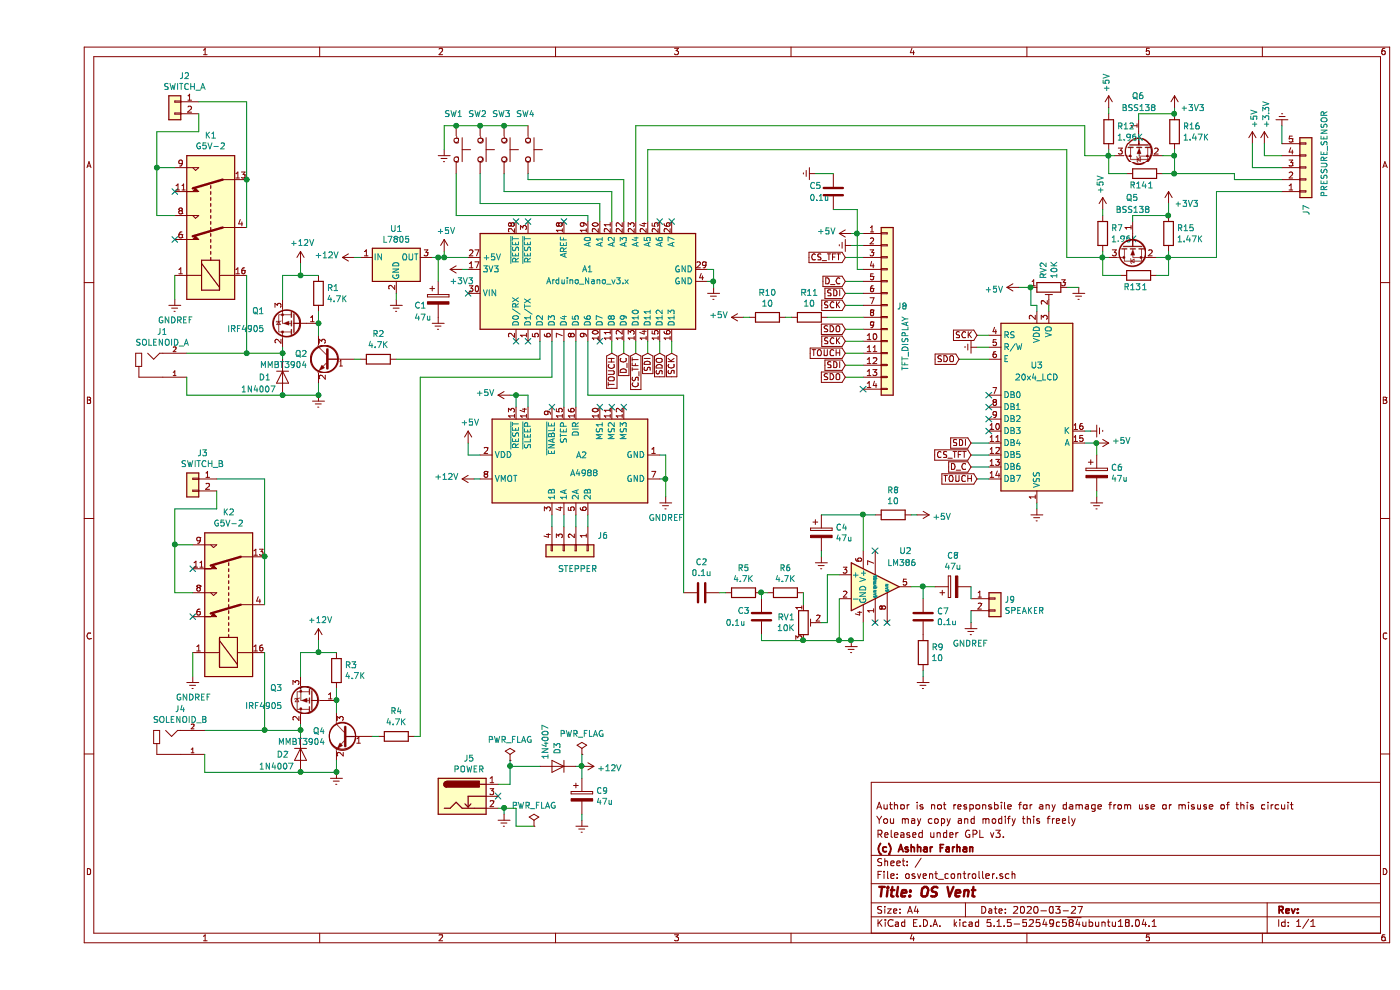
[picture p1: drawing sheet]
EESchema Schematic File Version 4
EELAYER 30 0
EELAYER END
$Descr A4 11693 8268
encoding utf-8
Sheet 1 1
Title "OS Vent"
Date "2020-03-27"
Rev ""
Comp "(c) Ashhar Farhan"
Comment1 "Released under GPL v3."
Comment2 "You may copy and modify this freely"
Comment3 "Author is not responsbile for any damage from use or misuse of this circuit"
Comment4 ""
$EndDescr
$Comp
L MCU_Module:Arduino_Nano_v3.x A1
U 1 1
P 4600 2350
F 0 "A1" V 4700 2400 50  0000 R CNN
F 1 "Arduino_Nano_v3.x" V 4600 2700 50  0000 R CNN
F 2 "Module:Arduino_Nano" H 4600 2350 50  0001 C CIN
F 3 "http://www.mouser.com/pdfdocs/Gravitech_Arduino_Nano3_0.pdf" H 4600 2350 50  0001 C CNN
	1    4600 2350
	0    -1   -1   0   
$EndComp
$Comp
L Transistor_FET:IRF4905 Q1
U 1 1
P 2150 2700
F 0 "Q1" H 2400 2600 50  0000 L CNN
F 1 "IRF4905" H 2400 2750 50  0000 L CNN
F 2 "Package_TO_SOT_THT:TO-220-3_Vertical" H 2350 2625 50  0001 L CIN
F 3 "http://www.infineon.com/dgdl/irf4905.pdf?fileId=5546d462533600a4015355e32165197c" H 2150 2700 50  0001 L CNN
	1    2150 2700
	-1   0    0    1   
$EndComp
$Comp
L Device:R R1
U 1 1
P 2350 2450
F 0 "R1" H 2420 2496 50  0000 L CNN
F 1 "4.7K" H 2420 2405 50  0000 L CNN
F 2 "Resistor_SMD:R_0805_2012Metric_Pad1.15x1.40mm_HandSolder" V 2280 2450 50  0001 C CNN
F 3 "~" H 2350 2450 50  0001 C CNN
	1    2350 2450
	1    0    0    -1  
$EndComp
$Comp
L power:GNDREF #PWR04
U 1 1
P 2350 3300
F 0 "#PWR04" H 2350 3050 50  0001 C CNN
F 1 "GNDREF" H 2355 3127 50  0001 C CNN
F 2 "" H 2350 3300 50  0001 C CNN
F 3 "" H 2350 3300 50  0001 C CNN
	1    2350 3300
	1    0    0    -1  
$EndComp
Wire Wire Line
	2350 3300 2350 3200
Wire Wire Line
	2350 2800 2350 2700
Wire Wire Line
	2350 2700 2350 2600
Connection ~ 2350 2700
Wire Wire Line
	2050 2500 2050 2300
Wire Wire Line
	2050 2300 2200 2300
$Comp
L Diode:1N4007 D1
U 1 1
P 2050 3150
F 0 "D1" V 2050 2950 50  0000 L CNN
F 1 "1N4007" V 2150 2800 50  0000 L CNN
F 2 "Diode_SMD:D_SOD-123" H 2050 2975 50  0001 C CNN
F 3 "http://www.vishay.com/docs/88503/1n4001.pdf" H 2050 3150 50  0001 C CNN
	1    2050 3150
	0    1    1    0   
$EndComp
Wire Wire Line
	2050 3300 2350 3300
Connection ~ 2350 3300
Wire Wire Line
	2050 3000 2050 2950
Connection ~ 2050 2950
Wire Wire Line
	2050 2950 2050 2900
Connection ~ 2050 3300
$Comp
L Device:R R2
U 1 1
P 2850 3000
F 0 "R2" V 3057 3000 50  0000 C CNN
F 1 "4.7K" V 2966 3000 50  0000 C CNN
F 2 "Resistor_SMD:R_0805_2012Metric_Pad1.15x1.40mm_HandSolder" V 2780 3000 50  0001 C CNN
F 3 "~" H 2850 3000 50  0001 C CNN
	1    2850 3000
	0    -1   -1   0   
$EndComp
Wire Wire Line
	2650 3000 2700 3000
$Comp
L power:+12V #PWR03
U 1 1
P 2200 2200
F 0 "#PWR03" H 2200 2050 50  0001 C CNN
F 1 "+12V" H 2215 2373 50  0000 C CNN
F 2 "" H 2200 2200 50  0001 C CNN
F 3 "" H 2200 2200 50  0001 C CNN
	1    2200 2200
	1    0    0    -1  
$EndComp
Wire Wire Line
	2200 2200 2200 2300
Connection ~ 2200 2300
Wire Wire Line
	2200 2300 2350 2300
$Comp
L Relay:G5V-2 K1
U 1 1
P 1450 1900
F 0 "K1" V 2217 1900 50  0000 C CNN
F 1 "G5V-2" V 2126 1900 50  0000 C CNN
F 2 "Relay_THT:Relay_DPDT_Omron_G5V-2" H 2100 1850 50  0001 L CNN
F 3 "http://omronfs.omron.com/en_US/ecb/products/pdf/en-g5v_2.pdf" H 1450 1900 50  0001 C CNN
	1    1450 1900
	0    -1   -1   0   
$EndComp
Wire Wire Line
	1250 3300 2050 3300
Wire Wire Line
	1250 3150 1250 3300
Wire Wire Line
	1750 2300 1750 2950
Connection ~ 1750 2950
Wire Wire Line
	1750 2950 2050 2950
$Comp
L power:GNDREF #PWR01
U 1 1
P 1150 2500
F 0 "#PWR01" H 1150 2250 50  0001 C CNN
F 1 "GNDREF" H 1155 2327 50  0000 C CNN
F 2 "" H 1150 2500 50  0001 C CNN
F 3 "" H 1150 2500 50  0001 C CNN
	1    1150 2500
	1    0    0    -1  
$EndComp
Wire Wire Line
	1150 2500 1150 2300
Wire Wire Line
	1750 1900 1750 1500
Wire Wire Line
	1150 1800 1000 1800
Wire Wire Line
	1000 1800 1000 1400
Wire Wire Line
	1000 1400 1150 1400
$Comp
L Driver_Motor:Pololu_Breakout_A4988 A2
U 1 1
P 4400 3800
F 0 "A2" V 4400 3700 50  0000 R CNN
F 1 "A4988" V 4550 3750 50  0000 R CNN
F 2 "Module:Pololu_Breakout-16_15.2x20.3mm" H 4675 3050 50  0001 L CNN
F 3 "https://www.pololu.com/product/2980/pictures" H 4500 3500 50  0001 C CNN
	1    4400 3800
	0    -1   1    0   
$EndComp
Wire Wire Line
	1350 950  1350 1100
Wire Wire Line
	1350 1100 1000 1100
Wire Wire Line
	1000 1100 1000 1400
Connection ~ 1000 1400
Wire Wire Line
	1350 850  1750 850 
Wire Wire Line
	1750 850  1750 1500
Connection ~ 1750 1500
$Comp
L Transistor_FET:IRF4905 Q3
U 1 1
P 2300 5850
F 0 "Q3" H 2550 5750 50  0000 L CNN
F 1 "IRF4905" H 2550 5900 50  0000 L CNN
F 2 "Package_TO_SOT_THT:TO-220-3_Vertical" H 2500 5775 50  0001 L CIN
F 3 "http://www.infineon.com/dgdl/irf4905.pdf?fileId=5546d462533600a4015355e32165197c" H 2300 5850 50  0001 L CNN
	1    2300 5850
	-1   0    0    1   
$EndComp
$Comp
L Device:R R3
U 1 1
P 2500 5600
F 0 "R3" H 2570 5646 50  0000 L CNN
F 1 "4.7K" H 2570 5555 50  0000 L CNN
F 2 "Resistor_SMD:R_0805_2012Metric_Pad1.15x1.40mm_HandSolder" V 2430 5600 50  0001 C CNN
F 3 "~" H 2500 5600 50  0001 C CNN
	1    2500 5600
	1    0    0    -1  
$EndComp
$Comp
L power:GNDREF #PWR06
U 1 1
P 2500 6450
F 0 "#PWR06" H 2500 6200 50  0001 C CNN
F 1 "GNDREF" H 2505 6277 50  0001 C CNN
F 2 "" H 2500 6450 50  0001 C CNN
F 3 "" H 2500 6450 50  0001 C CNN
	1    2500 6450
	1    0    0    -1  
$EndComp
Wire Wire Line
	2500 6450 2500 6350
Wire Wire Line
	2500 5950 2500 5850
Wire Wire Line
	2500 5850 2500 5750
Connection ~ 2500 5850
Wire Wire Line
	2200 5650 2200 5450
Wire Wire Line
	2200 5450 2350 5450
$Comp
L Diode:1N4007 D2
U 1 1
P 2200 6300
F 0 "D2" V 2200 6100 50  0000 L CNN
F 1 "1N4007" V 2300 5950 50  0000 L CNN
F 2 "Diode_SMD:D_SOD-123" H 2200 6125 50  0001 C CNN
F 3 "http://www.vishay.com/docs/88503/1n4001.pdf" H 2200 6300 50  0001 C CNN
	1    2200 6300
	0    1    1    0   
$EndComp
Wire Wire Line
	2200 6450 2500 6450
Connection ~ 2500 6450
Wire Wire Line
	2200 6150 2200 6100
Connection ~ 2200 6100
Wire Wire Line
	2200 6100 2200 6050
Connection ~ 2200 6450
$Comp
L Device:R R4
U 1 1
P 3000 6150
F 0 "R4" V 3207 6150 50  0000 C CNN
F 1 "4.7K" V 3116 6150 50  0000 C CNN
F 2 "Resistor_SMD:R_0805_2012Metric_Pad1.15x1.40mm_HandSolder" V 2930 6150 50  0001 C CNN
F 3 "~" H 3000 6150 50  0001 C CNN
	1    3000 6150
	0    -1   -1   0   
$EndComp
Wire Wire Line
	2800 6150 2850 6150
$Comp
L power:+12V #PWR05
U 1 1
P 2350 5350
F 0 "#PWR05" H 2350 5200 50  0001 C CNN
F 1 "+12V" H 2365 5523 50  0000 C CNN
F 2 "" H 2350 5350 50  0001 C CNN
F 3 "" H 2350 5350 50  0001 C CNN
	1    2350 5350
	1    0    0    -1  
$EndComp
Wire Wire Line
	2350 5350 2350 5450
Connection ~ 2350 5450
Wire Wire Line
	2350 5450 2500 5450
$Comp
L Relay:G5V-2 K2
U 1 1
P 1600 5050
F 0 "K2" V 2367 5050 50  0000 C CNN
F 1 "G5V-2" V 2276 5050 50  0000 C CNN
F 2 "Relay_THT:Relay_DPDT_Omron_G5V-2" H 2250 5000 50  0001 L CNN
F 3 "http://omronfs.omron.com/en_US/ecb/products/pdf/en-g5v_2.pdf" H 1600 5050 50  0001 C CNN
	1    1600 5050
	0    -1   -1   0   
$EndComp
Wire Wire Line
	1400 6450 2200 6450
Wire Wire Line
	1400 6300 1400 6450
Wire Wire Line
	1900 5450 1900 6100
Connection ~ 1900 6100
Wire Wire Line
	1900 6100 2200 6100
$Comp
L power:GNDREF #PWR02
U 1 1
P 1300 5650
F 0 "#PWR02" H 1300 5400 50  0001 C CNN
F 1 "GNDREF" H 1305 5477 50  0000 C CNN
F 2 "" H 1300 5650 50  0001 C CNN
F 3 "" H 1300 5650 50  0001 C CNN
	1    1300 5650
	1    0    0    -1  
$EndComp
Wire Wire Line
	1300 5650 1300 5450
Wire Wire Line
	1900 5050 1900 4650
Wire Wire Line
	1300 4950 1150 4950
Wire Wire Line
	1150 4950 1150 4550
Wire Wire Line
	1150 4550 1300 4550
Wire Wire Line
	1500 4100 1500 4250
Wire Wire Line
	1500 4250 1150 4250
Wire Wire Line
	1150 4250 1150 4550
Connection ~ 1150 4550
Wire Wire Line
	1500 4000 1900 4000
Wire Wire Line
	1900 4000 1900 4650
Connection ~ 1900 4650
$Comp
L Connector_Generic:Conn_01x14 J8
U 1 1
P 7100 2550
F 0 "J8" H 7180 2542 50  0000 L CNN
F 1 "TFT_DISPLAY" V 7250 2000 50  0000 L CNN
F 2 "Connector_PinSocket_2.54mm:PinSocket_1x14_P2.54mm_Vertical" H 7100 2550 50  0001 C CNN
F 3 "~" H 7100 2550 50  0001 C CNN
	1    7100 2550
	1    0    0    -1  
$EndComp
$Comp
L Amplifier_Audio:LM386 U2
U 1 1
P 7000 4900
F 0 "U2" H 7200 5200 50  0000 L CNN
F 1 "LM386" H 7100 5100 50  0000 L CNN
F 2 "Package_DIP:DIP-8_W7.62mm_LongPads" H 7100 5000 50  0001 C CNN
F 3 "http://www.ti.com/lit/ds/symlink/lm386.pdf" H 7200 5100 50  0001 C CNN
	1    7000 4900
	1    0    0    -1  
$EndComp
$Comp
L power:GNDREF #PWR024
U 1 1
P 6800 5350
F 0 "#PWR024" H 6800 5100 50  0001 C CNN
F 1 "GNDREF" H 6805 5177 50  0001 C CNN
F 2 "" H 6800 5350 50  0001 C CNN
F 3 "" H 6800 5350 50  0001 C CNN
	1    6800 5350
	-1   0    0    -1  
$EndComp
Wire Wire Line
	6900 5200 6900 5350
Wire Wire Line
	6900 5350 6800 5350
Wire Wire Line
	6700 5000 6700 5350
Wire Wire Line
	6700 5350 6800 5350
Connection ~ 6800 5350
$Comp
L Device:R_POT_TRIM RV1
U 1 1
P 6400 5200
F 0 "RV1" H 6331 5246 50  0000 R CNN
F 1 "10K" H 6331 5155 50  0000 R CNN
F 2 "Potentiometer_THT:Potentiometer_Bourns_3386P_Vertical" H 6400 5200 50  0001 C CNN
F 3 "~" H 6400 5200 50  0001 C CNN
	1    6400 5200
	1    0    0    -1  
$EndComp
Wire Wire Line
	6600 5200 6550 5200
Wire Wire Line
	6700 5350 6400 5350
Connection ~ 6700 5350
$Comp
L Device:R R6
U 1 1
P 6250 4950
F 0 "R6" V 6043 4950 50  0000 C CNN
F 1 "4.7K" V 6134 4950 50  0000 C CNN
F 2 "Resistor_SMD:R_0805_2012Metric_Pad1.15x1.40mm_HandSolder" V 6180 4950 50  0001 C CNN
F 3 "~" H 6250 4950 50  0001 C CNN
	1    6250 4950
	0    -1   1    0   
$EndComp
$Comp
L Device:R R5
U 1 1
P 5900 4950
F 0 "R5" V 5693 4950 50  0000 C CNN
F 1 "4.7K" V 5784 4950 50  0000 C CNN
F 2 "Resistor_SMD:R_0805_2012Metric_Pad1.15x1.40mm_HandSolder" V 5830 4950 50  0001 C CNN
F 3 "~" H 5900 4950 50  0001 C CNN
	1    5900 4950
	0    -1   1    0   
$EndComp
$Comp
L Device:C C3
U 1 1
P 6050 5150
F 0 "C3" H 6250 5200 50  0000 R CNN
F 1 "0.1u" H 6350 5100 50  0000 R CNN
F 2 "Capacitor_SMD:C_0805_2012Metric_Pad1.15x1.40mm_HandSolder" H 6088 5000 50  0001 C CNN
F 3 "~" H 6050 5150 50  0001 C CNN
	1    6050 5150
	-1   0    0    -1  
$EndComp
Wire Wire Line
	6400 5350 6050 5350
Wire Wire Line
	6050 5350 6050 5300
Connection ~ 6400 5350
Wire Wire Line
	6400 5050 6400 4950
Wire Wire Line
	6100 4950 6050 4950
Wire Wire Line
	6050 5000 6050 4950
Connection ~ 6050 4950
Wire Wire Line
	4200 3000 4200 2850
Wire Wire Line
	3200 3150 4300 3150
Wire Wire Line
	4300 3150 4300 2850
Wire Wire Line
	3000 3000 4200 3000
Wire Wire Line
	3200 6150 3150 6150
Wire Wire Line
	3200 3150 3200 6150
Wire Wire Line
	4400 3400 4400 2850
Wire Wire Line
	4500 3400 4500 2850
$Comp
L power:GNDREF #PWR018
U 1 1
P 5250 4150
F 0 "#PWR018" H 5250 3900 50  0001 C CNN
F 1 "GNDREF" H 5255 3977 50  0000 C CNN
F 2 "" H 5250 4150 50  0001 C CNN
F 3 "" H 5250 4150 50  0001 C CNN
	1    5250 4150
	1    0    0    -1  
$EndComp
Wire Wire Line
	5250 4150 5250 4000
Wire Wire Line
	5250 3800 5200 3800
Wire Wire Line
	5200 4000 5250 4000
Connection ~ 5250 4000
Wire Wire Line
	5250 4000 5250 3800
$Comp
L Regulator_Linear:L7805 U1
U 1 1
P 3000 2150
F 0 "U1" H 3000 2392 50  0000 C CNN
F 1 "L7805" H 3000 2301 50  0000 C CNN
F 2 "Package_TO_SOT_THT:TO-220-3_Vertical" H 3025 2000 50  0001 L CIN
F 3 "http://www.st.com/content/ccc/resource/technical/document/datasheet/41/4f/b3/b0/12/d4/47/88/CD00000444.pdf/files/CD00000444.pdf/jcr:content/translations/en.CD00000444.pdf" H 3000 2100 50  0001 C CNN
	1    3000 2150
	1    0    0    -1  
$EndComp
Wire Wire Line
	3300 2150 3350 2150
$Comp
L power:GNDREF #PWR010
U 1 1
P 3000 2500
F 0 "#PWR010" H 3000 2250 50  0001 C CNN
F 1 "GNDREF" H 3005 2327 50  0001 C CNN
F 2 "" H 3000 2500 50  0001 C CNN
F 3 "" H 3000 2500 50  0001 C CNN
	1    3000 2500
	1    0    0    -1  
$EndComp
Wire Wire Line
	3000 2500 3000 2450
$Comp
L power:+5V #PWR014
U 1 1
P 3600 3700
F 0 "#PWR014" H 3600 3550 50  0001 C CNN
F 1 "+5V" H 3615 3873 50  0000 C CNN
F 2 "" H 3600 3700 50  0001 C CNN
F 3 "" H 3600 3700 50  0001 C CNN
	1    3600 3700
	1    0    0    -1  
$EndComp
Wire Wire Line
	3600 3700 3600 3800
Wire Wire Line
	3600 3800 3700 3800
$Comp
L power:+5V #PWR012
U 1 1
P 3400 2100
F 0 "#PWR012" H 3400 1950 50  0001 C CNN
F 1 "+5V" H 3415 2273 50  0000 C CNN
F 2 "" H 3400 2100 50  0001 C CNN
F 3 "" H 3400 2100 50  0001 C CNN
	1    3400 2100
	1    0    0    -1  
$EndComp
Wire Wire Line
	3400 2100 3400 2150
Connection ~ 3400 2150
$Comp
L Device:CP C1
U 1 1
P 3350 2500
F 0 "C1" H 3150 2450 50  0000 L CNN
F 1 "47u" H 3150 2350 50  0000 L CNN
F 2 "Capacitor_THT:CP_Radial_D5.0mm_P2.50mm" H 3388 2350 50  0001 C CNN
F 3 "~" H 3350 2500 50  0001 C CNN
	1    3350 2500
	1    0    0    -1  
$EndComp
Wire Wire Line
	3350 2350 3350 2150
Connection ~ 3350 2150
Wire Wire Line
	3350 2150 3400 2150
$Comp
L power:GNDREF #PWR011
U 1 1
P 3350 2650
F 0 "#PWR011" H 3350 2400 50  0001 C CNN
F 1 "GNDREF" H 3355 2477 50  0001 C CNN
F 2 "" H 3350 2650 50  0001 C CNN
F 3 "" H 3350 2650 50  0001 C CNN
	1    3350 2650
	1    0    0    -1  
$EndComp
$Comp
L power:+12V #PWR07
U 1 1
P 2650 2150
F 0 "#PWR07" H 2650 2000 50  0001 C CNN
F 1 "+12V" V 2665 2278 50  0000 L CNN
F 2 "" H 2650 2150 50  0001 C CNN
F 3 "" H 2650 2150 50  0001 C CNN
	1    2650 2150
	0    -1   -1   0   
$EndComp
Wire Wire Line
	2650 2150 2700 2150
$Comp
L power:+12V #PWR015
U 1 1
P 3650 4000
F 0 "#PWR015" H 3650 3850 50  0001 C CNN
F 1 "+12V" V 3665 4128 50  0000 L CNN
F 2 "" H 3650 4000 50  0001 C CNN
F 3 "" H 3650 4000 50  0001 C CNN
	1    3650 4000
	0    -1   -1   0   
$EndComp
Wire Wire Line
	3650 4000 3700 4000
$Comp
L power:+5V #PWR022
U 1 1
P 6800 1950
F 0 "#PWR022" H 6800 1800 50  0001 C CNN
F 1 "+5V" V 6815 2078 50  0000 L CNN
F 2 "" H 6800 1950 50  0001 C CNN
F 3 "" H 6800 1950 50  0001 C CNN
	1    6800 1950
	0    -1   -1   0   
$EndComp
$Comp
L power:GNDREF #PWR023
U 1 1
P 6800 2050
F 0 "#PWR023" H 6800 1800 50  0001 C CNN
F 1 "GNDREF" H 6805 1877 50  0001 C CNN
F 2 "" H 6800 2050 50  0001 C CNN
F 3 "" H 6800 2050 50  0001 C CNN
	1    6800 2050
	0    1    1    0   
$EndComp
Wire Wire Line
	6800 2050 6900 2050
Text GLabel 6750 2150 0    50   Input ~ 0
CS_TFT
Wire Wire Line
	6750 2150 6900 2150
Wire Wire Line
	6800 1950 6850 1950
Wire Wire Line
	6850 1950 6850 2250
Wire Wire Line
	6850 2250 6900 2250
Connection ~ 6850 1950
Wire Wire Line
	6850 1950 6900 1950
Text GLabel 6750 2350 0    50   Input ~ 0
D_C
Wire Wire Line
	6750 2350 6900 2350
Text GLabel 6750 2450 0    50   Input ~ 0
SDI
Wire Wire Line
	6900 2450 6750 2450
Text GLabel 6750 2550 0    50   Input ~ 0
SCK
Text GLabel 6750 2750 0    50   Input ~ 0
SDO
Text GLabel 6750 2850 0    50   Input ~ 0
SCK
Text GLabel 6750 2950 0    50   Input ~ 0
TOUCH
Text GLabel 6750 3050 0    50   Input ~ 0
SDI
Text GLabel 6750 3150 0    50   Input ~ 0
SDO
Wire Wire Line
	6750 2550 6900 2550
$Comp
L Device:R R11
U 1 1
P 6450 2650
F 0 "R11" V 6243 2650 50  0000 C CNN
F 1 "10" V 6334 2650 50  0000 C CNN
F 2 "Resistor_SMD:R_0805_2012Metric_Pad1.15x1.40mm_HandSolder" V 6380 2650 50  0001 C CNN
F 3 "~" H 6450 2650 50  0001 C CNN
	1    6450 2650
	0    1    1    0   
$EndComp
Wire Wire Line
	6600 2650 6900 2650
$Comp
L power:+5V #PWR020
U 1 1
P 5900 2650
F 0 "#PWR020" H 5900 2500 50  0001 C CNN
F 1 "+5V" V 5915 2778 50  0000 L CNN
F 2 "" H 5900 2650 50  0001 C CNN
F 3 "" H 5900 2650 50  0001 C CNN
	1    5900 2650
	0    -1   -1   0   
$EndComp
Wire Wire Line
	6250 2650 6300 2650
Wire Wire Line
	6750 2750 6900 2750
Wire Wire Line
	6750 2850 6900 2850
Wire Wire Line
	6750 2950 6900 2950
Wire Wire Line
	6750 3050 6900 3050
Wire Wire Line
	6750 3150 6900 3150
NoConn ~ 6900 3250
$Comp
L Device:C C5
U 1 1
P 6650 1600
F 0 "C5" H 6450 1650 50  0000 L CNN
F 1 "0.1u" H 6450 1550 50  0000 L CNN
F 2 "Capacitor_SMD:C_0805_2012Metric_Pad1.15x1.40mm_HandSolder" H 6688 1450 50  0001 C CNN
F 3 "~" H 6650 1600 50  0001 C CNN
	1    6650 1600
	1    0    0    -1  
$EndComp
Wire Wire Line
	6650 1750 6850 1750
Wire Wire Line
	6850 1750 6850 1950
$Comp
L power:GNDREF #PWR021
U 1 1
P 6500 1450
F 0 "#PWR021" H 6500 1200 50  0001 C CNN
F 1 "GNDREF" H 6505 1277 50  0001 C CNN
F 2 "" H 6500 1450 50  0001 C CNN
F 3 "" H 6500 1450 50  0001 C CNN
	1    6500 1450
	0    1    1    0   
$EndComp
Wire Wire Line
	6500 1450 6650 1450
$Comp
L Device:C C2
U 1 1
P 5550 4950
F 0 "C2" V 5802 4950 50  0000 C CNN
F 1 "0.1u" V 5711 4950 50  0000 C CNN
F 2 "Capacitor_SMD:C_0805_2012Metric_Pad1.15x1.40mm_HandSolder" H 5588 4800 50  0001 C CNN
F 3 "~" H 5550 4950 50  0001 C CNN
	1    5550 4950
	0    1    -1   0   
$EndComp
Wire Wire Line
	5700 4950 5750 4950
$Comp
L Device:R R9
U 1 1
P 7400 5450
F 0 "R9" H 7470 5496 50  0000 L CNN
F 1 "10" H 7470 5405 50  0000 L CNN
F 2 "Resistor_SMD:R_0805_2012Metric_Pad1.15x1.40mm_HandSolder" V 7330 5450 50  0001 C CNN
F 3 "~" H 7400 5450 50  0001 C CNN
	1    7400 5450
	1    0    0    -1  
$EndComp
$Comp
L Device:C C7
U 1 1
P 7400 5150
F 0 "C7" H 7285 5196 50  0000 R CNN
F 1 "0.1u" H 7285 5105 50  0000 R CNN
F 2 "Capacitor_THT:CP_Radial_D5.0mm_P2.50mm" H 7438 5000 50  0001 C CNN
F 3 "~" H 7400 5150 50  0001 C CNN
	1    7400 5150
	-1   0    0    -1  
$EndComp
$Comp
L power:GNDREF #PWR026
U 1 1
P 7400 5650
F 0 "#PWR026" H 7400 5400 50  0001 C CNN
F 1 "GNDREF" H 7405 5477 50  0001 C CNN
F 2 "" H 7400 5650 50  0001 C CNN
F 3 "" H 7400 5650 50  0001 C CNN
	1    7400 5650
	-1   0    0    -1  
$EndComp
Wire Wire Line
	7300 4900 7400 4900
Wire Wire Line
	7400 4900 7400 5000
$Comp
L Device:CP C4
U 1 1
P 6550 4450
F 0 "C4" H 6668 4496 50  0000 L CNN
F 1 "47u" H 6668 4405 50  0000 L CNN
F 2 "Capacitor_THT:CP_Radial_D5.0mm_P2.50mm" H 6588 4300 50  0001 C CNN
F 3 "~" H 6550 4450 50  0001 C CNN
	1    6550 4450
	1    0    0    -1  
$EndComp
$Comp
L Device:CP C8
U 1 1
P 7650 4900
F 0 "C8" V 7905 4900 50  0000 C CNN
F 1 "47u" V 7814 4900 50  0000 C CNN
F 2 "Capacitor_THT:CP_Radial_D5.0mm_P2.50mm" H 7688 4750 50  0001 C CNN
F 3 "~" H 7650 4900 50  0001 C CNN
	1    7650 4900
	0    -1   -1   0   
$EndComp
Wire Wire Line
	7400 4900 7500 4900
Connection ~ 7400 4900
Wire Wire Line
	6550 4300 6900 4300
Wire Wire Line
	6900 4300 6900 4600
Wire Wire Line
	6600 4800 6700 4800
Wire Wire Line
	6600 4800 6600 5200
$Comp
L Device:R R8
U 1 1
P 7150 4300
F 0 "R8" V 6943 4300 50  0000 C CNN
F 1 "10" V 7034 4300 50  0000 C CNN
F 2 "Resistor_SMD:R_0805_2012Metric_Pad1.15x1.40mm_HandSolder" V 7080 4300 50  0001 C CNN
F 3 "~" H 7150 4300 50  0001 C CNN
	1    7150 4300
	0    1    1    0   
$EndComp
Wire Wire Line
	7400 5650 7400 5600
Wire Wire Line
	6900 4300 7000 4300
Connection ~ 6900 4300
$Comp
L power:+5V #PWR025
U 1 1
P 7350 4300
F 0 "#PWR025" H 7350 4150 50  0001 C CNN
F 1 "+5V" V 7365 4428 50  0000 L CNN
F 2 "" H 7350 4300 50  0001 C CNN
F 3 "" H 7350 4300 50  0001 C CNN
	1    7350 4300
	0    1    1    0   
$EndComp
Wire Wire Line
	7300 4300 7350 4300
Wire Wire Line
	4600 2850 4600 3300
Wire Wire Line
	4600 3300 5400 3300
Wire Wire Line
	5400 3300 5400 4950
$Comp
L Connector_Generic:Conn_01x02 J9
U 1 1
P 8000 5000
F 0 "J9" H 8080 4992 50  0000 L CNN
F 1 "SPEAKER" H 8080 4901 50  0000 L CNN
F 2 "Connector_PinHeader_2.54mm:PinHeader_1x02_P2.54mm_Horizontal" H 8000 5000 50  0001 C CNN
F 3 "~" H 8000 5000 50  0001 C CNN
	1    8000 5000
	1    0    0    -1  
$EndComp
Wire Wire Line
	7800 5000 7800 4900
$Comp
L power:GNDREF #PWR027
U 1 1
P 7800 5200
F 0 "#PWR027" H 7800 4950 50  0001 C CNN
F 1 "GNDREF" H 7805 5027 50  0000 C CNN
F 2 "" H 7800 5200 50  0001 C CNN
F 3 "" H 7800 5200 50  0001 C CNN
	1    7800 5200
	-1   0    0    -1  
$EndComp
Wire Wire Line
	7800 5200 7800 5100
$Comp
L Connector_Generic:Conn_01x02 J2
U 1 1
P 1150 850
F 0 "J2" H 1068 1067 50  0000 C CNN
F 1 "SWITCH_A" H 1068 976 50  0000 C CNN
F 2 "Connector_PinHeader_2.54mm:PinHeader_1x02_P2.54mm_Horizontal" H 1150 850 50  0001 C CNN
F 3 "~" H 1150 850 50  0001 C CNN
	1    1150 850 
	-1   0    0    -1  
$EndComp
$Comp
L Connector_Generic:Conn_01x02 J3
U 1 1
P 1300 4000
F 0 "J3" H 1218 4217 50  0000 C CNN
F 1 "SWITCH_B" H 1218 4126 50  0000 C CNN
F 2 "Connector_PinHeader_2.54mm:PinHeader_1x02_P2.54mm_Horizontal" H 1300 4000 50  0001 C CNN
F 3 "~" H 1300 4000 50  0001 C CNN
	1    1300 4000
	-1   0    0    -1  
$EndComp
$Comp
L Connector_Generic:Conn_01x05 J7
U 1 1
P 10600 1400
F 0 "J7" V 10600 1800 50  0000 R CNN
F 1 "PRESSURE_SENSOR" V 10750 1650 50  0000 R CNN
F 2 "Connector_PinHeader_2.54mm:PinHeader_1x05_P2.54mm_Horizontal" H 10600 1400 50  0001 C CNN
F 3 "~" H 10600 1400 50  0001 C CNN
	1    10600 1400
	1    0    0    1   
$EndComp
$Comp
L power:GNDREF #PWR017
U 1 1
P 10400 1050
F 0 "#PWR017" H 10400 800 50  0001 C CNN
F 1 "GNDREF" H 10405 877 50  0001 C CNN
F 2 "" H 10400 1050 50  0001 C CNN
F 3 "" H 10400 1050 50  0001 C CNN
	1    10400 1050
	-1   0    0    1   
$EndComp
Wire Wire Line
	10400 1050 10400 1200
$Comp
L power:+3V3 #PWR013
U 1 1
P 3550 2250
F 0 "#PWR013" H 3550 2100 50  0001 C CNN
F 1 "+3V3" V 3450 2150 50  0000 L CNN
F 2 "" H 3550 2250 50  0001 C CNN
F 3 "" H 3550 2250 50  0001 C CNN
	1    3550 2250
	0    -1   -1   0   
$EndComp
Wire Wire Line
	3550 2250 3600 2250
NoConn ~ 3600 2450
Text GLabel 5000 2950 3    50   Input ~ 0
CS_TFT
Wire Wire Line
	5000 2950 5000 2850
Text GLabel 5100 2950 3    50   Input ~ 0
SDI
Wire Wire Line
	5100 2950 5100 2850
Text GLabel 5200 2950 3    50   Input ~ 0
SDO
Wire Wire Line
	5200 2950 5200 2850
$Comp
L power:GNDREF #PWR019
U 1 1
P 5650 2400
F 0 "#PWR019" H 5650 2150 50  0001 C CNN
F 1 "GNDREF" H 5655 2227 50  0001 C CNN
F 2 "" H 5650 2400 50  0001 C CNN
F 3 "" H 5650 2400 50  0001 C CNN
	1    5650 2400
	1    0    0    -1  
$EndComp
Wire Wire Line
	5600 2250 5650 2250
Wire Wire Line
	5650 2250 5650 2350
Wire Wire Line
	5600 2350 5650 2350
Connection ~ 5650 2350
Wire Wire Line
	5650 2350 5650 2400
Text GLabel 5300 2950 3    50   Input ~ 0
SCK
Wire Wire Line
	5300 2950 5300 2850
Text GLabel 4900 2950 3    50   Input ~ 0
D_C
Wire Wire Line
	4900 2950 4900 2850
Text GLabel 4800 2950 3    50   Input ~ 0
TOUCH
Wire Wire Line
	4800 2950 4800 2850
NoConn ~ 4000 1850
NoConn ~ 4100 1850
NoConn ~ 4400 1850
NoConn ~ 5200 1850
NoConn ~ 5300 1850
Wire Wire Line
	4100 3400 4100 3300
Wire Wire Line
	4100 3300 4000 3300
Wire Wire Line
	4000 3300 4000 3400
$Comp
L power:+5V #PWR016
U 1 1
P 3950 3300
F 0 "#PWR016" H 3950 3150 50  0001 C CNN
F 1 "+5V" V 3965 3428 50  0000 L CNN
F 2 "" H 3950 3300 50  0001 C CNN
F 3 "" H 3950 3300 50  0001 C CNN
	1    3950 3300
	0    -1   -1   0   
$EndComp
Wire Wire Line
	3950 3300 4000 3300
Connection ~ 4000 3300
$Comp
L Connector_Generic:Conn_01x04 J6
U 1 1
P 4500 4600
F 0 "J6" V 4372 4780 50  0000 L CNN
F 1 "STEPPER" V 4650 4450 50  0000 L CNN
F 2 "Connector_PinHeader_2.54mm:PinHeader_1x04_P2.54mm_Horizontal" H 4500 4600 50  0001 C CNN
F 3 "~" H 4500 4600 50  0001 C CNN
	1    4500 4600
	0    1    1    0   
$EndComp
Wire Wire Line
	4300 4400 4300 4300
Wire Wire Line
	4400 4400 4400 4300
Wire Wire Line
	4500 4400 4500 4300
Wire Wire Line
	4600 4400 4600 4300
$Comp
L power:GNDREF #PWR08
U 1 1
P 3900 6800
F 0 "#PWR08" H 3900 6550 50  0001 C CNN
F 1 "GNDREF" H 3905 6627 50  0001 C CNN
F 2 "" H 3900 6800 50  0001 C CNN
F 3 "" H 3900 6800 50  0001 C CNN
	1    3900 6800
	1    0    0    -1  
$EndComp
Wire Wire Line
	3850 6750 3900 6750
Wire Wire Line
	3900 6750 3900 6800
$Comp
L power:+12V #PWR09
U 1 1
P 4550 6400
F 0 "#PWR09" H 4550 6250 50  0001 C CNN
F 1 "+12V" V 4565 6528 50  0000 L CNN
F 2 "" H 4550 6400 50  0001 C CNN
F 3 "" H 4550 6400 50  0001 C CNN
	1    4550 6400
	0    1    1    0   
$EndComp
Wire Wire Line
	3850 6550 3950 6550
NoConn ~ 3850 6650
NoConn ~ 4700 2850
$Comp
L power:GNDREF #PWR028
U 1 1
P 6550 4650
F 0 "#PWR028" H 6550 4400 50  0001 C CNN
F 1 "GNDREF" H 6555 4477 50  0001 C CNN
F 2 "" H 6550 4650 50  0001 C CNN
F 3 "" H 6550 4650 50  0001 C CNN
	1    6550 4650
	-1   0    0    -1  
$EndComp
Wire Wire Line
	6550 4650 6550 4600
$Comp
L Device:R R10
U 1 1
P 6100 2650
F 0 "R10" V 5893 2650 50  0000 C CNN
F 1 "10" V 5984 2650 50  0000 C CNN
F 2 "Resistor_SMD:R_0805_2012Metric_Pad1.15x1.40mm_HandSolder" V 6030 2650 50  0001 C CNN
F 3 "~" H 6100 2650 50  0001 C CNN
	1    6100 2650
	0    1    1    0   
$EndComp
Wire Wire Line
	5900 2650 5950 2650
$Comp
L power:+3.3V #PWR0101
U 1 1
P 10250 1200
F 0 "#PWR0101" H 10250 1050 50  0001 C CNN
F 1 "+3.3V" V 10265 1328 50  0000 L CNN
F 2 "" H 10250 1200 50  0001 C CNN
F 3 "" H 10250 1200 50  0001 C CNN
	1    10250 1200
	1    0    0    -1  
$EndComp
Wire Wire Line
	10250 1200 10250 1300
Wire Wire Line
	10250 1300 10400 1300
$Comp
L power:+5V #PWR0102
U 1 1
P 10150 1200
F 0 "#PWR0102" H 10150 1050 50  0001 C CNN
F 1 "+5V" V 10165 1328 50  0000 L CNN
F 2 "" H 10150 1200 50  0001 C CNN
F 3 "" H 10150 1200 50  0001 C CNN
	1    10150 1200
	1    0    0    -1  
$EndComp
Wire Wire Line
	10150 1200 10150 1400
Wire Wire Line
	10150 1400 10400 1400
NoConn ~ 4300 3400
NoConn ~ 4700 3400
NoConn ~ 4800 3400
NoConn ~ 4900 3400
$Comp
L power:PWR_FLAG #FLG0102
U 1 1
P 3950 6350
F 0 "#FLG0102" H 3950 6425 50  0001 C CNN
F 1 "PWR_FLAG" H 3950 6523 50  0000 C CNN
F 2 "" H 3950 6350 50  0001 C CNN
F 3 "~" H 3950 6350 50  0001 C CNN
	1    3950 6350
	1    0    0    -1  
$EndComp
Wire Wire Line
	3950 6350 3950 6400
$Comp
L power:PWR_FLAG #FLG0104
U 1 1
P 4150 6900
F 0 "#FLG0104" H 4150 6975 50  0001 C CNN
F 1 "PWR_FLAG" H 4150 7073 50  0000 C CNN
F 2 "" H 4150 6900 50  0001 C CNN
F 3 "~" H 4150 6900 50  0001 C CNN
	1    4150 6900
	1    0    0    -1  
$EndComp
Wire Wire Line
	3900 6750 4000 6750
Wire Wire Line
	4000 6750 4000 6900
Wire Wire Line
	4000 6900 4150 6900
Connection ~ 3900 6750
NoConn ~ 7000 5200
NoConn ~ 7100 5200
NoConn ~ 7000 4600
NoConn ~ 1300 4750
NoConn ~ 1300 5150
NoConn ~ 1150 1600
NoConn ~ 1150 2000
Wire Wire Line
	3400 2150 3600 2150
NoConn ~ 4000 2850
NoConn ~ 4100 2850
$Comp
L Connector:Barrel_Jack_Switch J5
U 1 1
P 3550 6650
F 0 "J5" H 3607 6967 50  0000 C CNN
F 1 "POWER" H 3607 6876 50  0000 C CNN
F 2 "Connector_BarrelJack:BarrelJack_Horizontal" H 3600 6610 50  0001 C CNN
F 3 "~" H 3600 6610 50  0001 C CNN
	1    3550 6650
	1    0    0    -1  
$EndComp
$Comp
L Switch:SW_Push SW1
U 1 1
P 3500 1250
F 0 "SW1" V 3200 1150 50  0000 L CNN
F 1 "SW_Push" V 3545 1398 50  0001 L CNN
F 2 "Button_Switch_THT:SW_PUSH_6mm_H13mm" H 3500 1450 50  0001 C CNN
F 3 "~" H 3500 1450 50  0001 C CNN
	1    3500 1250
	0    1    1    0   
$EndComp
Wire Wire Line
	10400 1500 10000 1500
Wire Wire Line
	3500 1800 4600 1800
Wire Wire Line
	4600 1800 4600 1850
$Comp
L Switch:SW_Push SW4
U 1 1
P 4100 1250
F 0 "SW4" V 3800 1150 50  0000 L CNN
F 1 "SW_Push" V 4145 1398 50  0001 L CNN
F 2 "Button_Switch_THT:SW_PUSH_6mm_H13mm" H 4100 1450 50  0001 C CNN
F 3 "~" H 4100 1450 50  0001 C CNN
	1    4100 1250
	0    1    1    0   
$EndComp
$Comp
L Switch:SW_Push SW3
U 1 1
P 3900 1250
F 0 "SW3" V 3600 1150 50  0000 L CNN
F 1 "SW_Push" V 3945 1398 50  0001 L CNN
F 2 "Button_Switch_THT:SW_PUSH_6mm_H13mm" H 3900 1450 50  0001 C CNN
F 3 "~" H 3900 1450 50  0001 C CNN
	1    3900 1250
	0    1    1    0   
$EndComp
$Comp
L Switch:SW_Push SW2
U 1 1
P 3700 1250
F 0 "SW2" V 3400 1150 50  0000 L CNN
F 1 "SW_Push" V 3745 1398 50  0001 L CNN
F 2 "Button_Switch_THT:SW_PUSH_6mm_H13mm" H 3700 1450 50  0001 C CNN
F 3 "~" H 3700 1450 50  0001 C CNN
	1    3700 1250
	0    1    1    0   
$EndComp
Wire Wire Line
	3500 1450 3500 1800
Wire Wire Line
	3700 1450 3700 1700
Wire Wire Line
	3700 1700 4700 1700
Wire Wire Line
	4700 1700 4700 1850
Wire Wire Line
	3900 1450 3900 1600
Wire Wire Line
	3900 1600 4800 1600
Wire Wire Line
	4800 1600 4800 1850
Wire Wire Line
	4100 1450 4100 1500
Wire Wire Line
	4100 1500 4900 1500
Wire Wire Line
	4900 1500 4900 1850
Wire Wire Line
	4100 1050 3900 1050
Wire Wire Line
	3900 1050 3700 1050
Connection ~ 3900 1050
Wire Wire Line
	3700 1050 3500 1050
Connection ~ 3700 1050
$Comp
L power:GNDREF #PWR0103
U 1 1
P 3400 1250
F 0 "#PWR0103" H 3400 1000 50  0001 C CNN
F 1 "GNDREF" H 3405 1077 50  0001 C CNN
F 2 "" H 3400 1250 50  0001 C CNN
F 3 "" H 3400 1250 50  0001 C CNN
	1    3400 1250
	1    0    0    -1  
$EndComp
Wire Wire Line
	3400 1250 3400 1050
Wire Wire Line
	3400 1050 3500 1050
Connection ~ 3500 1050
$Comp
L Device:R_POT_TRIM RV2
U 1 1
P 8450 2400
F 0 "RV2" H 8381 2446 50  0000 R CNN
F 1 "10K" H 8381 2355 50  0000 R CNN
F 2 "Potentiometer_THT:Potentiometer_Bourns_3386P_Vertical" H 8450 2400 50  0001 C CNN
F 3 "~" H 8450 2400 50  0001 C CNN
	1    8450 2400
	0    -1   1    0   
$EndComp
Text GLabel 7850 2800 0    50   Input ~ 0
SCK
Text GLabel 7800 3700 0    50   Input ~ 0
SDI
$Comp
L Display_Character:NHD-0420H1Z U3
U 1 1
P 8350 3400
F 0 "U3" H 8350 3750 50  0000 C CNN
F 1 "20x4_LCD" H 8350 3650 50  0000 C CNN
F 2 "Display:WC1602A" H 8350 2500 50  0001 C CNN
F 3 "http://www.newhavendisplay.com/specs/NHD-0420H1Z-FSW-GBW-33V3.pdf" H 8450 3300 50  0001 C CNN
	1    8350 3400
	1    0    0    -1  
$EndComp
$Comp
L power:GNDREF #PWR0104
U 1 1
P 8800 3600
F 0 "#PWR0104" H 8800 3350 50  0001 C CNN
F 1 "GNDREF" H 8805 3427 50  0001 C CNN
F 2 "" H 8800 3600 50  0001 C CNN
F 3 "" H 8800 3600 50  0001 C CNN
	1    8800 3600
	0    -1   1    0   
$EndComp
Wire Wire Line
	8750 3600 8800 3600
$Comp
L power:GNDREF #PWR0105
U 1 1
P 8350 4250
F 0 "#PWR0105" H 8350 4000 50  0001 C CNN
F 1 "GNDREF" H 8355 4077 50  0001 C CNN
F 2 "" H 8350 4250 50  0001 C CNN
F 3 "" H 8350 4250 50  0001 C CNN
	1    8350 4250
	-1   0    0    -1  
$EndComp
Wire Wire Line
	8350 4250 8350 4200
Wire Wire Line
	8450 2550 8450 2600
Wire Wire Line
	8350 2600 8350 2550
Wire Wire Line
	8350 2550 8300 2550
Wire Wire Line
	8300 2550 8300 2400
$Comp
L power:+5V #PWR0106
U 1 1
P 8200 2400
F 0 "#PWR0106" H 8200 2250 50  0001 C CNN
F 1 "+5V" V 8215 2528 50  0000 L CNN
F 2 "" H 8200 2400 50  0001 C CNN
F 3 "" H 8200 2400 50  0001 C CNN
	1    8200 2400
	0    -1   1    0   
$EndComp
Wire Wire Line
	8200 2400 8300 2400
Connection ~ 8300 2400
$Comp
L power:GNDREF #PWR0107
U 1 1
P 8700 2400
F 0 "#PWR0107" H 8700 2150 50  0001 C CNN
F 1 "GNDREF" H 8705 2227 50  0001 C CNN
F 2 "" H 8700 2400 50  0001 C CNN
F 3 "" H 8700 2400 50  0001 C CNN
	1    8700 2400
	-1   0    0    -1  
$EndComp
Wire Wire Line
	8600 2400 8700 2400
$Comp
L power:GNDREF #PWR0108
U 1 1
P 7850 2900
F 0 "#PWR0108" H 7850 2650 50  0001 C CNN
F 1 "GNDREF" H 7855 2727 50  0001 C CNN
F 2 "" H 7850 2900 50  0001 C CNN
F 3 "" H 7850 2900 50  0001 C CNN
	1    7850 2900
	0    1    -1   0   
$EndComp
Wire Wire Line
	7850 2900 7950 2900
Wire Wire Line
	7850 2800 7950 2800
Text GLabel 7700 3000 0    50   Input ~ 0
SDO
Wire Wire Line
	7700 3000 7950 3000
Text GLabel 7800 3800 0    50   Input ~ 0
CS_TFT
Text GLabel 7800 3900 0    50   Input ~ 0
D_C
Wire Wire Line
	7800 3900 7950 3900
Text GLabel 7850 4000 0    50   Input ~ 0
TOUCH
Wire Wire Line
	7850 4000 7950 4000
Wire Wire Line
	7800 3800 7950 3800
Wire Wire Line
	7800 3700 7950 3700
NoConn ~ 7950 3600
NoConn ~ 7950 3500
NoConn ~ 7950 3400
NoConn ~ 7950 3300
$Comp
L power:+5V #PWR0109
U 1 1
P 8850 3700
F 0 "#PWR0109" H 8850 3550 50  0001 C CNN
F 1 "+5V" V 8865 3828 50  0000 L CNN
F 2 "" H 8850 3700 50  0001 C CNN
F 3 "" H 8850 3700 50  0001 C CNN
	1    8850 3700
	0    1    -1   0   
$EndComp
Wire Wire Line
	8750 3700 8850 3700
$Comp
L Diode:1N4007 D3
U 1 1
P 4350 6400
F 0 "D3" V 4350 6200 50  0000 L CNN
F 1 "1N4007" V 4450 6050 50  0000 L CNN
F 2 "Diode_SMD:D_SOD-123" H 4350 6225 50  0001 C CNN
F 3 "http://www.vishay.com/docs/88503/1n4001.pdf" H 4350 6400 50  0001 C CNN
	1    4350 6400
	-1   0    0    1   
$EndComp
Wire Wire Line
	4500 6400 4550 6400
Wire Wire Line
	3950 6400 4200 6400
Connection ~ 3950 6400
Wire Wire Line
	3950 6400 3950 6550
$Comp
L power:PWR_FLAG #FLG01
U 1 1
P 4550 6300
F 0 "#FLG01" H 4550 6375 50  0001 C CNN
F 1 "PWR_FLAG" H 4550 6473 50  0000 C CNN
F 2 "" H 4550 6300 50  0001 C CNN
F 3 "~" H 4550 6300 50  0001 C CNN
	1    4550 6300
	1    0    0    -1  
$EndComp
Wire Wire Line
	4550 6300 4550 6400
Connection ~ 4550 6400
$Comp
L Device:CP C9
U 1 1
P 4550 6650
F 0 "C9" H 4668 6696 50  0000 L CNN
F 1 "47u" H 4668 6605 50  0000 L CNN
F 2 "Capacitor_THT:CP_Radial_D5.0mm_P2.50mm" H 4588 6500 50  0001 C CNN
F 3 "~" H 4550 6650 50  0001 C CNN
	1    4550 6650
	1    0    0    -1  
$EndComp
Wire Wire Line
	4550 6500 4550 6400
$Comp
L power:GNDREF #PWR029
U 1 1
P 4550 6850
F 0 "#PWR029" H 4550 6600 50  0001 C CNN
F 1 "GNDREF" H 4555 6677 50  0001 C CNN
F 2 "" H 4550 6850 50  0001 C CNN
F 3 "" H 4550 6850 50  0001 C CNN
	1    4550 6850
	1    0    0    -1  
$EndComp
Wire Wire Line
	4550 6850 4550 6800
$Comp
L power:+3V3 #PWR030
U 1 1
P 9450 1700
F 0 "#PWR030" H 9450 1550 50  0001 C CNN
F 1 "+3V3" H 9500 1700 50  0000 L CNN
F 2 "" H 9450 1700 50  0001 C CNN
F 3 "" H 9450 1700 50  0001 C CNN
	1    9450 1700
	1    0    0    -1  
$EndComp
$Comp
L osvent_controller-rescue:RCJ-047-rca_jacks J1
U 1 1
P 1050 3050
F 0 "J1" H 1045 3331 50  0000 C CNN
F 1 "SOLENOID_A" H 1045 3240 50  0000 C CNN
F 2 "library:Kycon_KLPX-0848A-2-x" H 1050 3050 50  0001 L BNN
F 3 "CUI Inc" H 1050 3050 50  0001 L BNN
F 4 "B" H 1050 3050 50  0001 L BNN "Field4"
F 5 "Manufacturer recommendations" H 1050 3050 50  0001 L BNN "Field5"
	1    1050 3050
	1    0    0    -1  
$EndComp
Wire Wire Line
	1250 2950 1750 2950
$Comp
L osvent_controller-rescue:RCJ-047-rca_jacks J4
U 1 1
P 1200 6200
F 0 "J4" H 1195 6481 50  0000 C CNN
F 1 "SOLENOID_B" H 1195 6390 50  0000 C CNN
F 2 "library:Kycon_KLPX-0848A-2-x" H 1200 6200 50  0001 L BNN
F 3 "CUI Inc" H 1200 6200 50  0001 L BNN
F 4 "B" H 1200 6200 50  0001 L BNN "Field4"
F 5 "Manufacturer recommendations" H 1200 6200 50  0001 L BNN "Field5"
	1    1200 6200
	1    0    0    -1  
$EndComp
Wire Wire Line
	1400 6100 1900 6100
$Comp
L Transistor_BJT:MMBT3904 Q2
U 1 1
P 2450 3000
F 0 "Q2" H 2641 3046 50  0000 L CNN
F 1 "MMBT3904" H 2641 2955 50  0000 L CNN
F 2 "Package_TO_SOT_SMD:SOT-23" H 2650 2925 50  0001 L CIN
F 3 "https://www.fairchildsemi.com/datasheets/2N/2N3904.pdf" H 2450 3000 50  0001 L CNN
	1    2450 3000
	-1   0    0    -1  
$EndComp
$Comp
L Transistor_BJT:MMBT3904 Q4
U 1 1
P 2600 6150
F 0 "Q4" H 2791 6196 50  0000 L CNN
F 1 "MMBT3904" H 2791 6105 50  0000 L CNN
F 2 "Package_TO_SOT_SMD:SOT-23" H 2800 6075 50  0001 L CIN
F 3 "https://www.fairchildsemi.com/datasheets/2N/2N3904.pdf" H 2600 6150 50  0001 L CNN
	1    2600 6150
	-1   0    0    -1  
$EndComp
$Comp
L Transistor_FET:BSS138 Q6
U 1 1
P 9200 1200
F 0 "Q6" V 8800 1150 50  0000 L CNN
F 1 "BSS138" V 8900 1050 50  0000 L CNN
F 2 "Package_TO_SOT_SMD:SOT-23" H 9400 1125 50  0001 L CIN
F 3 "https://www.fairchildsemi.com/datasheets/BS/BSS138.pdf" H 9200 1200 50  0001 L CNN
	1    9200 1200
	0    -1   1    0   
$EndComp
$Comp
L Device:R R12
U 1 1
P 8950 1100
F 0 "R12" H 9020 1146 50  0000 L CNN
F 1 "1.96K" H 9020 1055 50  0000 L CNN
F 2 "Resistor_SMD:R_0805_2012Metric_Pad1.15x1.40mm_HandSolder" V 8880 1100 50  0001 C CNN
F 3 "~" H 8950 1100 50  0001 C CNN
	1    8950 1100
	1    0    0    -1  
$EndComp
$Comp
L Device:R R14
U 1 1
P 9250 1450
F 0 "R14" V 9150 1500 50  0000 C CNN
F 1 "1" V 9150 1400 50  0000 C CNN
F 2 "Resistor_SMD:R_0805_2012Metric_Pad1.15x1.40mm_HandSolder" V 9180 1450 50  0001 C CNN
F 3 "~" H 9250 1450 50  0001 C CNN
	1    9250 1450
	0    -1   -1   0   
$EndComp
$Comp
L Device:R R16
U 1 1
P 9500 1100
F 0 "R16" H 9570 1146 50  0000 L CNN
F 1 "1.47K" H 9570 1055 50  0000 L CNN
F 2 "Resistor_SMD:R_0805_2012Metric_Pad1.15x1.40mm_HandSolder" V 9430 1100 50  0001 C CNN
F 3 "~" H 9500 1100 50  0001 C CNN
	1    9500 1100
	1    0    0    -1  
$EndComp
Wire Wire Line
	9200 1000 9200 950 
Wire Wire Line
	9200 950  9500 950 
Wire Wire Line
	9400 1300 9500 1300
Wire Wire Line
	9500 1300 9500 1250
Wire Wire Line
	8950 1250 8950 1300
Wire Wire Line
	8950 1300 9000 1300
Wire Wire Line
	8950 1300 8950 1450
Wire Wire Line
	8950 1450 9100 1450
Connection ~ 8950 1300
Wire Wire Line
	9400 1450 9500 1450
Wire Wire Line
	9500 1450 9500 1300
Connection ~ 9500 1300
$Comp
L power:+5V #PWR0110
U 1 1
P 8950 900
F 0 "#PWR0110" H 8950 750 50  0001 C CNN
F 1 "+5V" V 8965 1028 50  0000 L CNN
F 2 "" H 8950 900 50  0001 C CNN
F 3 "" H 8950 900 50  0001 C CNN
	1    8950 900 
	-1   0    0    -1  
$EndComp
Wire Wire Line
	8950 950  8950 900 
$Comp
L Transistor_FET:BSS138 Q5
U 1 1
P 9150 2050
F 0 "Q5" V 8750 2000 50  0000 L CNN
F 1 "BSS138" V 8850 1900 50  0000 L CNN
F 2 "Package_TO_SOT_SMD:SOT-23" H 9350 1975 50  0001 L CIN
F 3 "https://www.fairchildsemi.com/datasheets/BS/BSS138.pdf" H 9150 2050 50  0001 L CNN
	1    9150 2050
	0    -1   1    0   
$EndComp
$Comp
L Device:R R7
U 1 1
P 8900 1950
F 0 "R7" H 8970 1996 50  0000 L CNN
F 1 "1.96K" H 8970 1905 50  0000 L CNN
F 2 "Resistor_SMD:R_0805_2012Metric_Pad1.15x1.40mm_HandSolder" V 8830 1950 50  0001 C CNN
F 3 "~" H 8900 1950 50  0001 C CNN
	1    8900 1950
	1    0    0    -1  
$EndComp
$Comp
L Device:R R13
U 1 1
P 9200 2300
F 0 "R13" V 9100 2350 50  0000 C CNN
F 1 "1" V 9100 2250 50  0000 C CNN
F 2 "Resistor_SMD:R_0805_2012Metric_Pad1.15x1.40mm_HandSolder" V 9130 2300 50  0001 C CNN
F 3 "~" H 9200 2300 50  0001 C CNN
	1    9200 2300
	0    -1   -1   0   
$EndComp
$Comp
L Device:R R15
U 1 1
P 9450 1950
F 0 "R15" H 9520 1996 50  0000 L CNN
F 1 "1.47K" H 9520 1905 50  0000 L CNN
F 2 "Resistor_SMD:R_0805_2012Metric_Pad1.15x1.40mm_HandSolder" V 9380 1950 50  0001 C CNN
F 3 "~" H 9450 1950 50  0001 C CNN
	1    9450 1950
	1    0    0    -1  
$EndComp
Wire Wire Line
	9150 1850 9150 1800
Wire Wire Line
	9150 1800 9450 1800
Wire Wire Line
	9350 2150 9450 2150
Wire Wire Line
	9450 2150 9450 2100
Wire Wire Line
	8900 2100 8900 2150
Wire Wire Line
	8900 2150 8950 2150
Wire Wire Line
	8900 2150 8900 2300
Wire Wire Line
	8900 2300 9050 2300
Connection ~ 8900 2150
Wire Wire Line
	9350 2300 9450 2300
Wire Wire Line
	9450 2300 9450 2150
Connection ~ 9450 2150
$Comp
L power:+5V #PWR0111
U 1 1
P 8900 1750
F 0 "#PWR0111" H 8900 1600 50  0001 C CNN
F 1 "+5V" V 8915 1878 50  0000 L CNN
F 2 "" H 8900 1750 50  0001 C CNN
F 3 "" H 8900 1750 50  0001 C CNN
	1    8900 1750
	-1   0    0    -1  
$EndComp
Wire Wire Line
	8900 1800 8900 1750
Wire Wire Line
	9500 1450 10000 1450
Wire Wire Line
	10000 1450 10000 1500
Connection ~ 9500 1450
Wire Wire Line
	9850 2150 9850 1600
Wire Wire Line
	9450 1700 9450 1800
Connection ~ 9450 1800
$Comp
L power:+3V3 #PWR0112
U 1 1
P 9500 900
F 0 "#PWR0112" H 9500 750 50  0001 C CNN
F 1 "+3V3" H 9550 900 50  0000 L CNN
F 2 "" H 9500 900 50  0001 C CNN
F 3 "" H 9500 900 50  0001 C CNN
	1    9500 900 
	1    0    0    -1  
$EndComp
Wire Wire Line
	9500 900  9500 950 
Connection ~ 9500 950 
Wire Wire Line
	5100 1850 5100 1250
Wire Wire Line
	5100 1250 8600 1250
Wire Wire Line
	8600 1250 8600 2150
Wire Wire Line
	8600 2150 8900 2150
Wire Wire Line
	8950 1300 8750 1300
Wire Wire Line
	8750 1300 8750 1050
Wire Wire Line
	8750 1050 5000 1050
Wire Wire Line
	5000 1050 5000 1850
$Comp
L Device:CP C6
U 1 1
P 8850 3950
F 0 "C6" H 8968 3996 50  0000 L CNN
F 1 "47u" H 8968 3905 50  0000 L CNN
F 2 "Capacitor_THT:CP_Radial_D5.0mm_P2.50mm" H 8888 3800 50  0001 C CNN
F 3 "~" H 8850 3950 50  0001 C CNN
	1    8850 3950
	1    0    0    -1  
$EndComp
Connection ~ 8850 3700
Wire Wire Line
	8850 3700 8850 3800
$Comp
L power:GNDREF #PWR031
U 1 1
P 8850 4150
F 0 "#PWR031" H 8850 3900 50  0001 C CNN
F 1 "GNDREF" H 8855 3977 50  0001 C CNN
F 2 "" H 8850 4150 50  0001 C CNN
F 3 "" H 8850 4150 50  0001 C CNN
	1    8850 4150
	-1   0    0    -1  
$EndComp
Wire Wire Line
	8850 4150 8850 4100
Wire Wire Line
	9850 1600 10400 1600
Wire Wire Line
	9450 2150 9850 2150
$EndSCHEMATC
